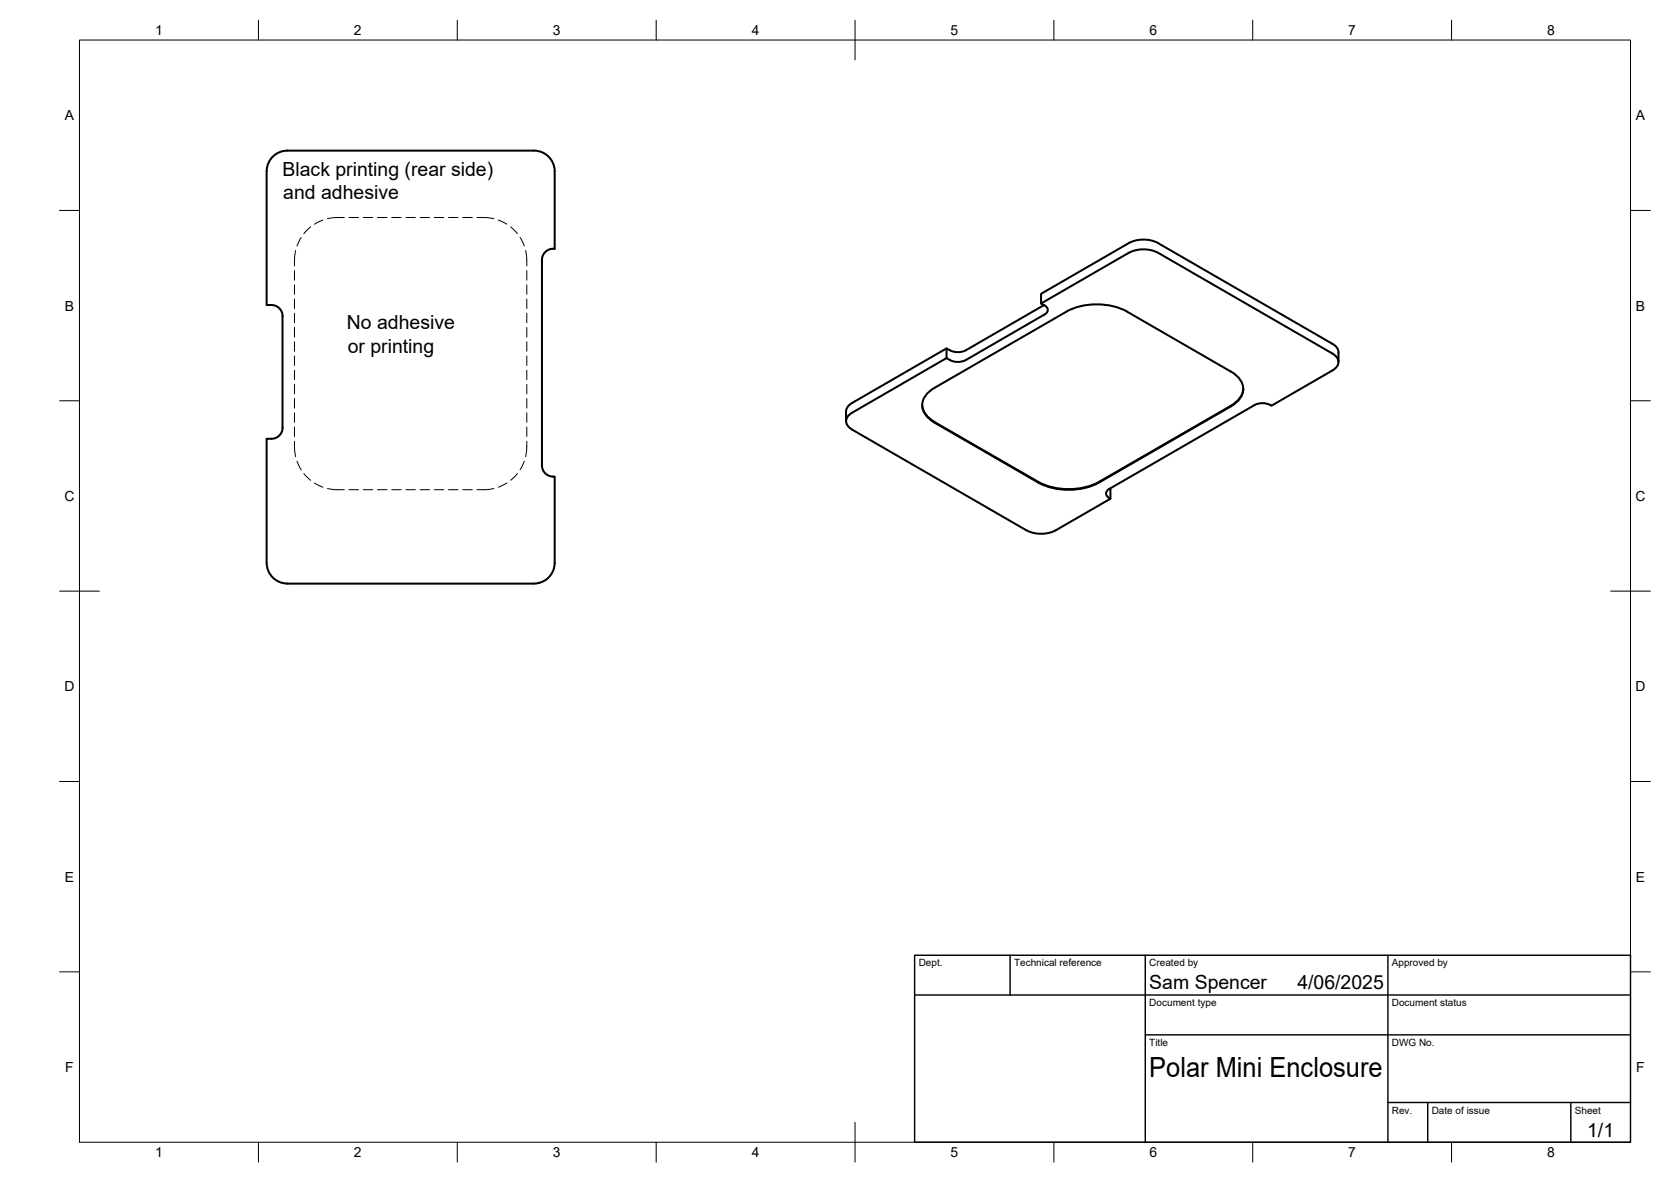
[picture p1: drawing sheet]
<svg xmlns="http://www.w3.org/2000/svg" width="420mm" height="297mm" viewBox="0 0 420 297" stroke-linecap="round" stroke-linejoin="round" font-family="sans-serif">
<!-- layer: Hidden -->
<g fill="none" stroke="#000" stroke-width=".25">
<path d="M75.7 59.7l-1 2.1M78.1 57l-1.7 1.7M81.2 55.3l-2.1 1.1M86.6 54.7h-2.7l-1.6 .3M87.8 54.7h2.3M91.3 54.7h2.4M94.9 54.7h2.4M98.5 54.7h2.4M102.1 54.7h2.3M105.6 54.7h2.4M109.2 54.7h2.4M112.8 54.7h2.4"/>
<path d="M116.4 54.7h2.3M119.9 54.7h2.7l1.6 .3M125.3 55.3l2.1 1M128.4 57l1.7 1.7M130.8 59.7l1 2.1M74 68v2.4M74 71.6v2.4M74 75.2v2.3M74 78.7v2.4M74.3 63l-.2 1.5-.1 2.3M132.2 63l.2 1.5 .1 2.3M132.5 68v2.4"/>
<path d="M132.5 71.6v2.4M132.5 75.2v2.3M132.5 78.7v2.4M74 82.3v2.4M74 85.9v2.4M74 89.5v2.3M74 93v2.4M74 96.6v2.4M132.5 82.3v2.4M132.5 85.9v2.4M132.5 89.5v2.3M132.5 93v2.4"/>
<path d="M132.5 96.6v2.4M74 110.9l.1 2.3 .2 1.6M74 100.2v2.4M74 103.7v2.4M74 107.3v2.4M74.7 115.9l1 2.2M76.4 119l1.7 1.7M130.1 119l-1.7 1.7M131.8 115.9l-1 2.1M132.5 110.9l-.1 2.3-.2 1.6M132.5 100.2v2.4M132.5 103.7v2.4"/>
<path d="M132.5 107.3v2.4M79.1 121.4l2.1 1M82.3 122.8l1.6 .2 2.7 .1M87.8 123.1h2.3M91.3 123.1h2.4M94.9 123.1h2.4M98.5 123.1h2.4M102.1 123.1h2.3M105.6 123.1h2.4M109.2 123.1h2.4M112.8 123.1h2.4M116.4 123.1h2.3"/>
<path d="M124.2 122.8l-1.6 .2-2.7 .1M127.4 121.4l-2.1 1"/>
</g>
<!-- layer: Visible -->
<g fill="none" stroke="#000" stroke-width=".51">
<path d="M67 43.1v33.6a3.2 3.2 0 0 1 4 2.1v28.7M67.1 43a5.2 5.2 0 0 1 5.1-5.1h62.1a5.2 5.2 0 0 1 5.2 5.2v19.4a2.85 2.85 0 0 0-3.2 2.8v51.7a2.85 2.85 0 0 0 3.2 2.8v21.7a5.2 5.2 0 0 1-5.2 5.1l-62.1 .1a5.2 5.2 0 0 1-5.1-5.2M261.8 76.3l22-12.8a8.2 8.2 0 0 1 7.4 0l43.8 25.4a2.24 2.24 0 0 1 1.5 2.1 2.24 2.24 0 0 1-1.5 2.1l-15.3 8.9a4.2 4.2 0 0 0-4.3-.2l-36.5 21.1a1.28 1.28 0 0 0-.8 1.3 1.28 1.28 0 0 0 1.1 1.1v-2.4l-.1-.1M262.5 76.7l-19.7 11.3M268.1 78.3a16.9 16.9 0 0 1 15.3 0M268.1 78.3l-33.1 19.1a5.1 5.1 0 0 0-3 5.2 5.7 5.7 0 0 0 3 3.6l26.1 15.1a16.9 16.9 0 0 0 15.2 0l33.1-19.1a5.1 5.1 0 0 0 3.1-5.3 5.7 5.7 0 0 0-3.1-3.6l-26-15M238 90l.9 .5M238 87.6l-23.8 13.7M238.9 90.5l1.6 .5 1.3-.1 1-.4M238.9 88l1 .4 1.3 .1 1.6-.5M238.9 88l-.9-.4v2.4l-23.8 13.7M312.6 97.7a5.4 5.4 0 0 1-3.2 4.3"/>
<path d="M335 86.4l-43.8-25.3a8.1 8.1 0 0 0-7.4 0l-22 12.7v2.5a2.11 2.11 0 0 1 1.7 1.6l-.4 .8-.5 .3-19.8 11.5M335 86.4l.9 .6 .6 1.1v2.9M71.1 107.5a2.8 2.8 0 0 1-2.9 2.8h-1.2v31.2M214.2 108l43.9 25.3a8.1 8.1 0 0 0 7.4 0l13.7-8M214.3 103.7a2.23 2.23 0 0 0-1.6 2.1 2.23 2.23 0 0 0 1.6 2.1M214.3 101.3l-.9 .6-.6 1.1-.1 2.8M231.9 101.7a5.4 5.4 0 0 0 3.1 4.4M235 106.1l26.1 15M309.4 102l-33.1 19.1M261.1 121.1a16.9 16.9 0 0 0 15.2 0"/>
</g>
<!-- layer: BORDER -->
<g fill="none" stroke="#000" stroke-width=".25">
<path d="M20 10.1h390v276.9h-390zM65 5.1v5M115 5.1v5M165 5.1v5M215 5.1v10M265 5.1v5M315 5.1v5M365 5.1v5M15 52.9h5M410 52.9h5M15 100.7h5M410 100.7h5"/>
<path d="M15 148.6h10M405 148.6h10M15 196.4h5M410 196.4h5M15 244.2h5M410 244.2h5M65 287v5M115 287v5M165 287v5M215 282.1v9.9M265 287v5M315 287v5"/>
<path d="M365 287v5"/>
</g>
<!-- layer: TITLEBLOCK -->
<path d="M230 240.1h180v46.9h-180zM230 250h180M254 240.1v9.9M288 240.1v46.9M349 240.1v46.9M288 260.1h122M349 277.1h61M359 277.1v9.9M395 277.1v9.9" fill="none" stroke="#000" stroke-width=".36"/>
<text font-size="7" x="289" y="270.6">Polar Mini Enclosure</text>
<g font-size="4.9">
<text x="71" y="44.2">Black printing (rear side)</text>
<text x="71.2" y="50">and adhesive</text>
<text x="87.2" y="82.7">No adhesive</text>
<text x="87.4" y="88.6">or printing</text>
<text x="289" y="248.5">Sam Spencer</text>
<text x="326.2" y="248.5">4/06/2025</text>
<text x="399.1" y="285.7">1/1</text>
</g>
<g font-size="3.5">
<text x="39" y="8.8">1</text>
<text x="89" y="8.8">2</text>
<text x="139" y="8.8">3</text>
<text x="189" y="8.8">4</text>
<text x="239" y="8.8">5</text>
<text x="289" y="8.8">6</text>
<text x="339" y="8.8">7</text>
<text x="389" y="8.8">8</text>
<text x="16.3" y="30.2">A</text>
<text x="411.3" y="30.2">A</text>
<text x="16.3" y="78">B</text>
<text x="411.3" y="78">B</text>
<text x="16.2" y="125.9">C</text>
<text x="411.2" y="125.9">C</text>
<text x="16.2" y="173.7">D</text>
<text x="411.2" y="173.7">D</text>
<text x="16.3" y="221.6">E</text>
<text x="411.3" y="221.6">E</text>
<text x="16.4" y="269.4">F</text>
<text x="411.4" y="269.4">F</text>
<text x="39" y="290.8">1</text>
<text x="89" y="290.8">2</text>
<text x="139" y="290.8">3</text>
<text x="189" y="290.8">4</text>
<text x="239" y="290.8">5</text>
<text x="289" y="290.8">6</text>
<text x="339" y="290.8">7</text>
<text x="389" y="290.8">8</text>
</g>
<g font-size="2.5">
<text x="231" y="242.9">Dept.</text>
<text x="255" y="242.9">Technical reference</text>
<text x="289" y="242.9">Created by</text>
<text x="350" y="242.9">Approved by</text>
<text x="289" y="252.8">Document type</text>
<text x="350" y="252.8">Document status</text>
<text x="289" y="262.9">Title</text>
<text x="350" y="262.9">DWG No.</text>
<text x="350" y="279.9">Rev.</text>
<text x="360" y="279.9">Date of issue</text>
<text x="396" y="279.9">Sheet</text>
</g>
</svg>
